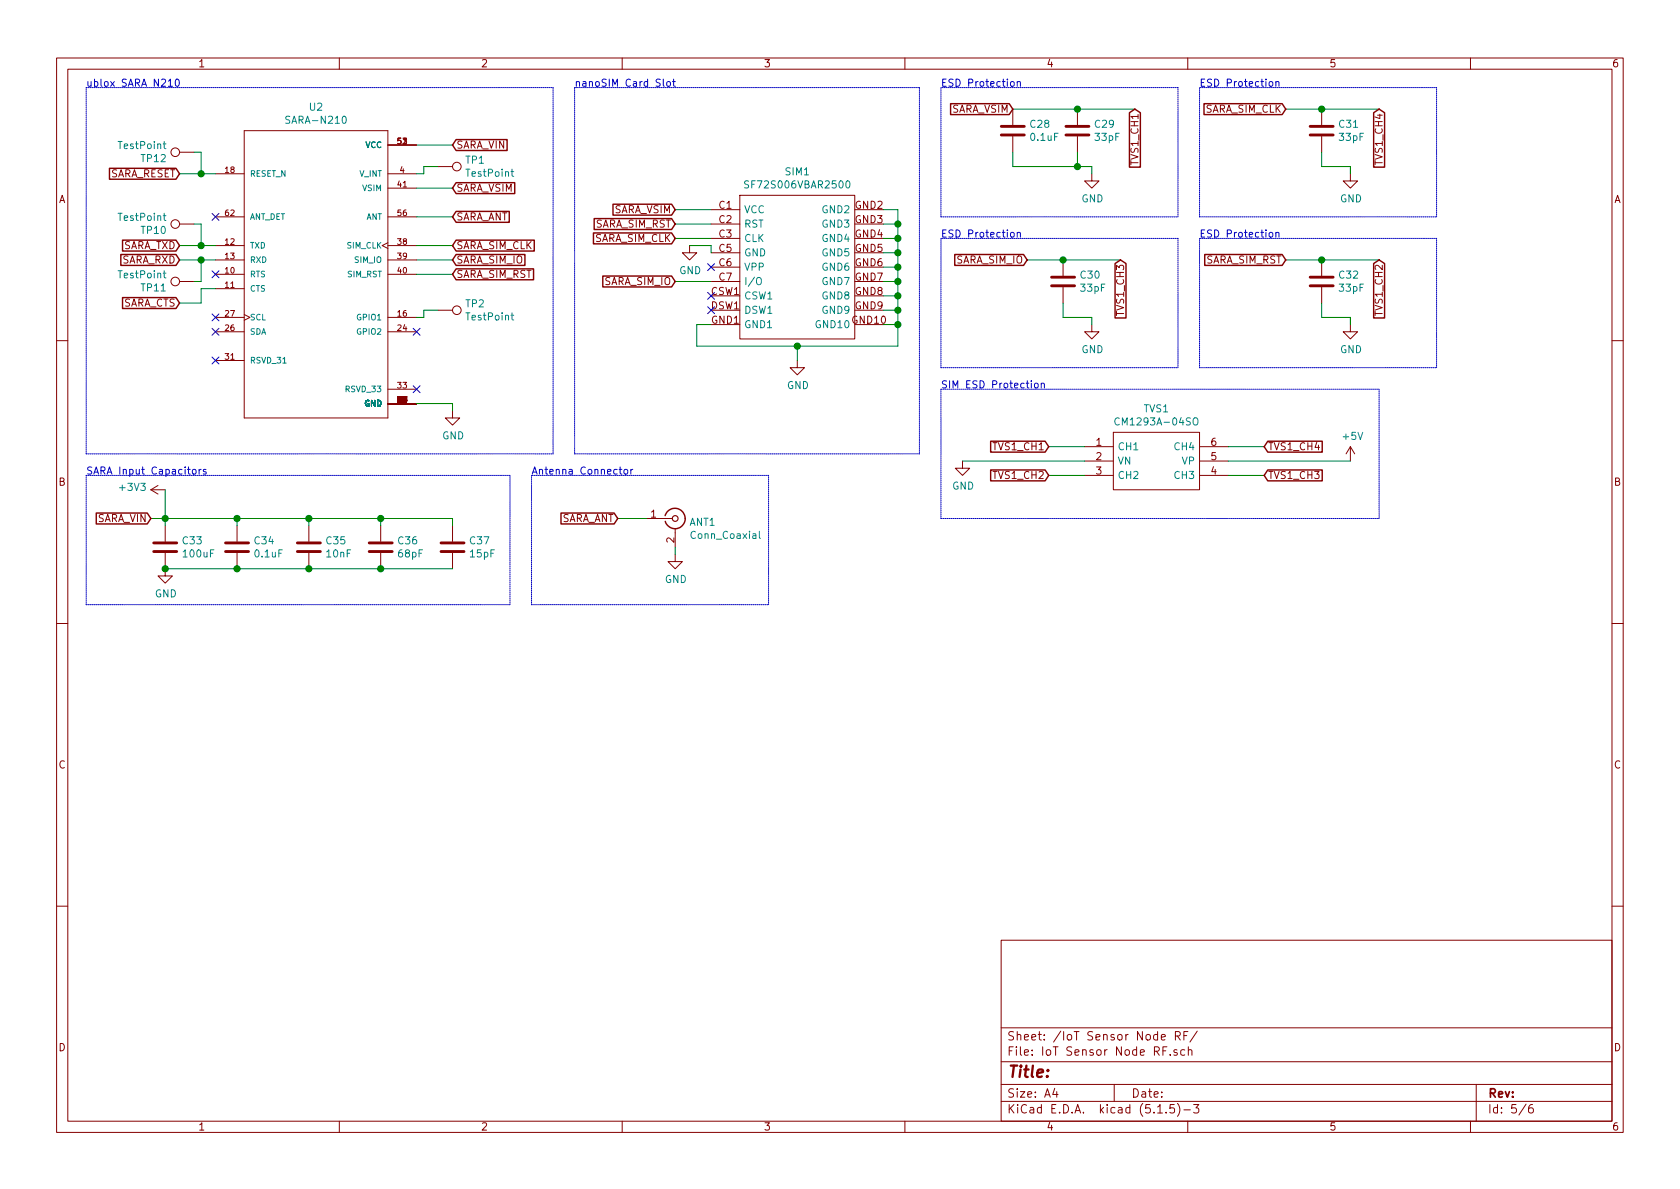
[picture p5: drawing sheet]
EESchema Schematic File Version 4
EELAYER 30 0
EELAYER END
$Descr A4 11693 8268
encoding utf-8
Sheet 5 6
Title ""
Date ""
Rev ""
Comp ""
Comment1 ""
Comment2 ""
Comment3 ""
Comment4 ""
$EndDescr
$Comp
L Sara-N210:SARA-N210 U2
U 1 1
P 2200 1900
F 0 "U2" H 2200 3065 50  0000 C CNN
F 1 "SARA-N210" H 2200 2974 50  0000 C CNN
F 2 "Personal:SARA-N210" H 2200 1900 50  0001 L BNN
F 3 "R15" H 2200 1900 50  0001 L BNN
F 4 "U-Blox America Inc" H 2200 1900 50  0001 L BNN "Field4"
	1    2200 1900
	1    0    0    -1  
$EndComp
$Comp
L power:GND #PWR0162
U 1 1
P 3150 2850
F 0 "#PWR0162" H 3150 2600 50  0001 C CNN
F 1 "GND" H 3155 2677 50  0000 C CNN
F 2 "" H 3150 2850 50  0001 C CNN
F 3 "" H 3150 2850 50  0001 C CNN
	1    3150 2850
	1    0    0    -1  
$EndComp
Wire Wire Line
	2900 2800 3150 2800
Wire Wire Line
	3150 2800 3150 2850
Wire Wire Line
	3150 1000 2900 1000
Wire Wire Line
	6150 1450 6250 1450
Wire Wire Line
	6250 1450 6250 1550
Wire Wire Line
	6250 2250 6150 2250
Wire Wire Line
	6150 2150 6250 2150
Connection ~ 6250 2150
Wire Wire Line
	6150 2050 6250 2050
Connection ~ 6250 2050
Wire Wire Line
	6250 2050 6250 2150
Wire Wire Line
	6150 1950 6250 1950
Connection ~ 6250 1950
Wire Wire Line
	6250 1950 6250 2050
Wire Wire Line
	6150 1850 6250 1850
Connection ~ 6250 1850
Wire Wire Line
	6250 1850 6250 1950
Wire Wire Line
	6150 1750 6250 1750
Connection ~ 6250 1750
Wire Wire Line
	6250 1750 6250 1850
Wire Wire Line
	6150 1650 6250 1650
Connection ~ 6250 1650
Wire Wire Line
	6250 1650 6250 1750
Wire Wire Line
	6150 1550 6250 1550
Connection ~ 6250 1550
Wire Wire Line
	6250 1550 6250 1650
Wire Wire Line
	6250 2150 6250 2250
Connection ~ 6250 2250
Wire Wire Line
	6250 2250 6250 2400
Wire Wire Line
	4950 2250 4850 2250
Wire Wire Line
	4850 2250 4850 2400
Wire Wire Line
	5550 2400 5550 2500
Wire Wire Line
	4850 2400 5550 2400
Connection ~ 5550 2400
Wire Wire Line
	5550 2400 6250 2400
Text GLabel 3150 1300 2    50   Input ~ 0
SARA_VSIM
Wire Wire Line
	3150 1300 2900 1300
Text GLabel 3150 1700 2    50   Input ~ 0
SARA_SIM_CLK
Wire Wire Line
	3150 1700 2900 1700
Text GLabel 3150 1800 2    50   Input ~ 0
SARA_SIM_IO
Wire Wire Line
	3150 1800 2900 1800
Text GLabel 3150 1900 2    50   Input ~ 0
SARA_SIM_RST
Wire Wire Line
	3150 1900 2900 1900
Text GLabel 4700 1450 0    50   Input ~ 0
SARA_VSIM
Wire Wire Line
	4700 1450 4950 1450
Text GLabel 4700 1650 0    50   Input ~ 0
SARA_SIM_CLK
Wire Wire Line
	4700 1650 4950 1650
Text GLabel 4700 1950 0    50   Input ~ 0
SARA_SIM_IO
Wire Wire Line
	4700 1950 4950 1950
Text GLabel 4700 1550 0    50   Input ~ 0
SARA_SIM_RST
Wire Wire Line
	4700 1550 4950 1550
NoConn ~ 4950 1850
$Comp
L power:GND #PWR0178
U 1 1
P 4800 1700
F 0 "#PWR0178" H 4800 1450 50  0001 C CNN
F 1 "GND" H 4805 1527 50  0000 C CNN
F 2 "" H 4800 1700 50  0001 C CNN
F 3 "" H 4800 1700 50  0001 C CNN
	1    4800 1700
	1    0    0    -1  
$EndComp
Wire Wire Line
	4800 1700 4950 1700
Wire Wire Line
	4950 1700 4950 1750
$Comp
L power:GND #PWR0179
U 1 1
P 5550 2500
F 0 "#PWR0179" H 5550 2250 50  0001 C CNN
F 1 "GND" H 5555 2327 50  0000 C CNN
F 2 "" H 5550 2500 50  0001 C CNN
F 3 "" H 5550 2500 50  0001 C CNN
	1    5550 2500
	1    0    0    -1  
$EndComp
$Comp
L Device:C C?
U 1 1
P 7500 900
AR Path="/5F229FBC" Ref="C?"  Part="1" 
AR Path="/5E73F305/5F229FBC" Ref="C?"  Part="1" 
AR Path="/5EBD40DB/5F229FBC" Ref="C29"  Part="1" 
F 0 "C29" H 7615 946 50  0000 L CNN
F 1 "33pF" H 7615 855 50  0000 L CNN
F 2 "Capacitor_SMD:C_0805_2012Metric" H 7538 750 50  0001 C CNN
F 3 "~" H 7500 900 50  0001 C CNN
	1    7500 900 
	1    0    0    -1  
$EndComp
Text GLabel 7050 750  0    50   Input ~ 0
SARA_VSIM
Text GLabel 8950 750  0    50   Input ~ 0
SARA_SIM_CLK
Text GLabel 7150 1800 0    50   Input ~ 0
SARA_SIM_IO
Text GLabel 8950 1800 0    50   Input ~ 0
SARA_SIM_RST
Wire Wire Line
	7050 1050 7050 1150
Wire Wire Line
	7600 1150 7600 1200
$Comp
L power:GND #PWR0180
U 1 1
P 7600 1200
F 0 "#PWR0180" H 7600 950 50  0001 C CNN
F 1 "GND" H 7605 1027 50  0000 C CNN
F 2 "" H 7600 1200 50  0001 C CNN
F 3 "" H 7600 1200 50  0001 C CNN
	1    7600 1200
	1    0    0    -1  
$EndComp
Wire Notes Line
	3850 600  3850 3150
Wire Notes Line
	600  3150 600  600 
Wire Notes Line
	4000 600  4000 3150
Wire Notes Line
	4000 3150 6400 3150
Wire Notes Line
	6400 600  4000 600 
Wire Notes Line
	6400 600  6400 3150
Wire Notes Line
	6550 600  6550 1500
Wire Notes Line
	6550 1500 8200 1500
Wire Notes Line
	8200 1500 8200 600 
Wire Notes Line
	8200 600  6550 600 
$Comp
L Device:C C?
U 1 1
P 7400 1950
AR Path="/5F24B093" Ref="C?"  Part="1" 
AR Path="/5E73F305/5F24B093" Ref="C?"  Part="1" 
AR Path="/5EBD40DB/5F24B093" Ref="C30"  Part="1" 
F 0 "C30" H 7515 1996 50  0000 L CNN
F 1 "33pF" H 7515 1905 50  0000 L CNN
F 2 "Capacitor_SMD:C_0805_2012Metric" H 7438 1800 50  0001 C CNN
F 3 "~" H 7400 1950 50  0001 C CNN
	1    7400 1950
	1    0    0    -1  
$EndComp
Wire Wire Line
	7150 1800 7400 1800
Wire Wire Line
	7400 1800 7800 1800
Connection ~ 7400 1800
Wire Wire Line
	7400 2100 7400 2200
Wire Wire Line
	7400 2200 7600 2200
Wire Wire Line
	7600 2200 7600 2250
$Comp
L power:GND #PWR0181
U 1 1
P 7600 2250
F 0 "#PWR0181" H 7600 2000 50  0001 C CNN
F 1 "GND" H 7605 2077 50  0000 C CNN
F 2 "" H 7600 2250 50  0001 C CNN
F 3 "" H 7600 2250 50  0001 C CNN
	1    7600 2250
	1    0    0    -1  
$EndComp
Wire Notes Line
	6550 1650 6550 2550
Wire Notes Line
	6550 2550 8200 2550
Wire Notes Line
	8200 2550 8200 1650
Wire Notes Line
	8200 1650 6550 1650
$Comp
L Device:C C?
U 1 1
P 7050 900
AR Path="/5F250893" Ref="C?"  Part="1" 
AR Path="/5E73F305/5F250893" Ref="C?"  Part="1" 
AR Path="/5EBD40DB/5F250893" Ref="C28"  Part="1" 
F 0 "C28" H 7165 946 50  0000 L CNN
F 1 "0.1uF" H 7165 855 50  0000 L CNN
F 2 "Capacitor_SMD:C_0805_2012Metric" H 7088 750 50  0001 C CNN
F 3 "~" H 7050 900 50  0001 C CNN
	1    7050 900 
	1    0    0    -1  
$EndComp
Connection ~ 7500 750 
Wire Wire Line
	7050 750  7500 750 
Wire Wire Line
	7500 750  7900 750 
Wire Wire Line
	7500 1050 7500 1150
Connection ~ 7500 1150
Wire Wire Line
	7500 1150 7600 1150
Wire Wire Line
	7050 1150 7500 1150
$Comp
L Device:C C?
U 1 1
P 9200 900
AR Path="/5F25A616" Ref="C?"  Part="1" 
AR Path="/5E73F305/5F25A616" Ref="C?"  Part="1" 
AR Path="/5EBD40DB/5F25A616" Ref="C31"  Part="1" 
F 0 "C31" H 9315 946 50  0000 L CNN
F 1 "33pF" H 9315 855 50  0000 L CNN
F 2 "Capacitor_SMD:C_0805_2012Metric" H 9238 750 50  0001 C CNN
F 3 "~" H 9200 900 50  0001 C CNN
	1    9200 900 
	1    0    0    -1  
$EndComp
Wire Wire Line
	8950 750  9200 750 
Wire Wire Line
	9200 750  9600 750 
Connection ~ 9200 750 
Wire Wire Line
	9200 1050 9200 1150
Wire Wire Line
	9200 1150 9400 1150
Wire Wire Line
	9400 1150 9400 1200
$Comp
L power:GND #PWR0182
U 1 1
P 9400 1200
F 0 "#PWR0182" H 9400 950 50  0001 C CNN
F 1 "GND" H 9405 1027 50  0000 C CNN
F 2 "" H 9400 1200 50  0001 C CNN
F 3 "" H 9400 1200 50  0001 C CNN
	1    9400 1200
	1    0    0    -1  
$EndComp
Wire Notes Line
	8350 600  8350 1500
Wire Notes Line
	8350 1500 10000 1500
Wire Notes Line
	10000 1500 10000 600 
Wire Notes Line
	10000 600  8350 600 
Wire Wire Line
	8950 1800 9200 1800
Wire Wire Line
	9200 1800 9600 1800
Connection ~ 9200 1800
Wire Wire Line
	9200 2100 9200 2200
Wire Wire Line
	9200 2200 9400 2200
Wire Wire Line
	9400 2200 9400 2250
$Comp
L power:GND #PWR0183
U 1 1
P 9400 2250
F 0 "#PWR0183" H 9400 2000 50  0001 C CNN
F 1 "GND" H 9405 2077 50  0000 C CNN
F 2 "" H 9400 2250 50  0001 C CNN
F 3 "" H 9400 2250 50  0001 C CNN
	1    9400 2250
	1    0    0    -1  
$EndComp
Wire Notes Line
	8350 1650 8350 2550
Wire Notes Line
	8350 2550 10000 2550
Wire Notes Line
	10000 2550 10000 1650
Wire Notes Line
	10000 1650 8350 1650
$Comp
L Device:C C?
U 1 1
P 9200 1950
AR Path="/5F25DAE4" Ref="C?"  Part="1" 
AR Path="/5E73F305/5F25DAE4" Ref="C?"  Part="1" 
AR Path="/5EBD40DB/5F25DAE4" Ref="C32"  Part="1" 
F 0 "C32" H 9315 1996 50  0000 L CNN
F 1 "33pF" H 9315 1905 50  0000 L CNN
F 2 "Capacitor_SMD:C_0805_2012Metric" H 9238 1800 50  0001 C CNN
F 3 "~" H 9200 1950 50  0001 C CNN
	1    9200 1950
	1    0    0    -1  
$EndComp
$Comp
L SamacSys:SF72S006VBAR2500 SIM1
U 1 1
P 4950 1450
F 0 "SIM1" H 5550 1715 50  0000 C CNN
F 1 "SF72S006VBAR2500" H 5550 1624 50  0000 C CNN
F 2 "SamacSys:SF72S006VBAR2500" H 6000 1550 50  0001 L CNN
F 3 "https://componentsearchengine.com/Datasheets/1/SF72S006VBAR2500.pdf" H 6000 1450 50  0001 L CNN
F 4 "Memory Card Connectors PSH-PSH NANO SIM CRD 1.25 x 11.2 x14.35mm" H 6000 1350 50  0001 L CNN "Description"
F 5 "1.25" H 6000 1250 50  0001 L CNN "Height"
F 6 "656-SF72S006VBAR2500" H 6000 1150 50  0001 L CNN "Mouser Part Number"
F 7 "https://www.mouser.co.uk/ProductDetail/JAE-Electronics/SF72S006VBAR2500?qs=zwT864VV%2FINpxlkc4yTPCw%3D%3D" H 6000 1050 50  0001 L CNN "Mouser Price/Stock"
F 8 "JAE Electronics" H 6000 950 50  0001 L CNN "Manufacturer_Name"
F 9 "SF72S006VBAR2500" H 6000 850 50  0001 L CNN "Manufacturer_Part_Number"
	1    4950 1450
	1    0    0    -1  
$EndComp
$Comp
L SamacSys:CM1293A-04SO TVS1
U 1 1
P 7550 3100
F 0 "TVS1" H 8050 3365 50  0000 C CNN
F 1 "CM1293A-04SO" H 8050 3274 50  0000 C CNN
F 2 "SamacSys:SOP95P275X110-6N" H 8400 3200 50  0001 L CNN
F 3 "https://www.onsemi.com/pub/Collateral/CM1293A-04SO-D.PDF" H 8400 3100 50  0001 L CNN
F 4 "ON Semiconductor CM1293A-04SO, 13-Element Uni-Directional ESD Protection Array, 0.22W, 6-Pin SC-74" H 8400 3000 50  0001 L CNN "Description"
F 5 "1.1" H 8400 2900 50  0001 L CNN "Height"
F 6 "748-CM1293A-04SO" H 8400 2800 50  0001 L CNN "Mouser Part Number"
F 7 "https://www.mouser.co.uk/ProductDetail/ON-Semiconductor/CM1293A-04SO?qs=LMMkZCEv%2Ff0mlcOKTEwKBg%3D%3D" H 8400 2700 50  0001 L CNN "Mouser Price/Stock"
F 8 "ON Semiconductor" H 8400 2600 50  0001 L CNN "Manufacturer_Name"
F 9 "CM1293A-04SO" H 8400 2500 50  0001 L CNN "Manufacturer_Part_Number"
	1    7550 3100
	1    0    0    -1  
$EndComp
Text GLabel 7900 750  3    50   Input ~ 0
TVS1_CH1
Text GLabel 9600 1800 3    50   Input ~ 0
TVS1_CH2
Text GLabel 7800 1800 3    50   Input ~ 0
TVS1_CH3
Text GLabel 9600 750  3    50   Input ~ 0
TVS1_CH4
Text GLabel 7300 3100 0    50   Input ~ 0
TVS1_CH1
Wire Notes Line
	6550 2700 6550 3600
Wire Wire Line
	7300 3100 7550 3100
Text GLabel 7300 3300 0    50   Input ~ 0
TVS1_CH2
Wire Wire Line
	7300 3300 7550 3300
Text GLabel 8800 3300 2    50   Input ~ 0
TVS1_CH3
Wire Wire Line
	8800 3300 8550 3300
Text GLabel 8800 3100 2    50   Input ~ 0
TVS1_CH4
Wire Wire Line
	8800 3100 8550 3100
$Comp
L power:GND #PWR0184
U 1 1
P 6700 3200
F 0 "#PWR0184" H 6700 2950 50  0001 C CNN
F 1 "GND" H 6705 3027 50  0000 C CNN
F 2 "" H 6700 3200 50  0001 C CNN
F 3 "" H 6700 3200 50  0001 C CNN
	1    6700 3200
	1    0    0    -1  
$EndComp
Wire Wire Line
	6700 3200 7550 3200
Wire Wire Line
	9400 3200 8550 3200
$Comp
L power:+5V #PWR0185
U 1 1
P 9400 3200
F 0 "#PWR0185" H 9400 3050 50  0001 C CNN
F 1 "+5V" H 9415 3373 50  0000 C CNN
F 2 "" H 9400 3200 50  0001 C CNN
F 3 "" H 9400 3200 50  0001 C CNN
	1    9400 3200
	1    0    0    -1  
$EndComp
Wire Notes Line
	9600 3600 9600 2700
Wire Notes Line
	6550 2700 9600 2700
Wire Notes Line
	6550 3600 9600 3600
Wire Notes Line
	600  600  3850 600 
Wire Notes Line
	600  3150 3850 3150
NoConn ~ 1500 2200
NoConn ~ 1500 2300
NoConn ~ 2900 2300
NoConn ~ 1500 2500
NoConn ~ 2900 2700
NoConn ~ 1500 1900
$Comp
L Connector:TestPoint TP1
U 1 1
P 3050 1150
F 0 "TP1" V 3004 1338 50  0000 L CNN
F 1 "TestPoint" V 3095 1338 50  0000 L CNN
F 2 "TestPoint:TestPoint_Pad_D1.0mm" H 3250 1150 50  0001 C CNN
F 3 "~" H 3250 1150 50  0001 C CNN
	1    3050 1150
	0    1    1    0   
$EndComp
Wire Wire Line
	2900 1200 2950 1200
Wire Wire Line
	2950 1200 2950 1150
Wire Wire Line
	2950 1150 3050 1150
$Comp
L Connector:TestPoint TP2
U 1 1
P 3050 2150
F 0 "TP2" V 3004 2338 50  0000 L CNN
F 1 "TestPoint" V 3095 2338 50  0000 L CNN
F 2 "TestPoint:TestPoint_Pad_D1.0mm" H 3250 2150 50  0001 C CNN
F 3 "~" H 3250 2150 50  0001 C CNN
	1    3050 2150
	0    1    1    0   
$EndComp
Wire Wire Line
	2900 2200 2950 2200
Wire Wire Line
	2950 2200 2950 2150
Wire Wire Line
	2950 2150 3050 2150
Text GLabel 1250 1700 0    50   Input ~ 0
SARA_TXD
Text GLabel 1250 1800 0    50   Input ~ 0
SARA_RXD
Wire Wire Line
	1500 1800 1400 1800
Text GLabel 1250 2100 0    50   Input ~ 0
SARA_CTS
Text GLabel 1250 1200 0    50   Input ~ 0
SARA_RESET
Wire Wire Line
	1500 1200 1400 1200
Text GLabel 3150 1000 2    50   Input ~ 0
SARA_VIN
$Comp
L power:+3V3 #PWR?
U 1 1
P 1150 3400
AR Path="/5E73F305/5F4950E7" Ref="#PWR?"  Part="1" 
AR Path="/5EBD40DB/5F4950E7" Ref="#PWR0163"  Part="1" 
F 0 "#PWR0163" H 1150 3250 50  0001 C CNN
F 1 "+3V3" V 1165 3528 50  0000 L CNN
F 2 "" H 1150 3400 50  0001 C CNN
F 3 "" H 1150 3400 50  0001 C CNN
	1    1150 3400
	0    -1   -1   0   
$EndComp
$Comp
L power:GND #PWR?
U 1 1
P 1150 3950
AR Path="/5E73F305/5F4950ED" Ref="#PWR?"  Part="1" 
AR Path="/5EBD40DB/5F4950ED" Ref="#PWR0186"  Part="1" 
F 0 "#PWR0186" H 1150 3700 50  0001 C CNN
F 1 "GND" H 1155 3777 50  0000 C CNN
F 2 "" H 1150 3950 50  0001 C CNN
F 3 "" H 1150 3950 50  0001 C CNN
	1    1150 3950
	1    0    0    -1  
$EndComp
Text GLabel 1050 3600 0    50   Input ~ 0
SARA_VIN
Wire Wire Line
	1150 3400 1150 3600
Wire Wire Line
	1150 3650 1150 3600
Connection ~ 1150 3600
Wire Wire Line
	1050 3600 1150 3600
$Comp
L Device:C C?
U 1 1
P 1150 3800
AR Path="/5F4950F8" Ref="C?"  Part="1" 
AR Path="/5E73F305/5F4950F8" Ref="C?"  Part="1" 
AR Path="/5EBD40DB/5F4950F8" Ref="C33"  Part="1" 
F 0 "C33" H 1265 3846 50  0000 L CNN
F 1 "100uF" H 1265 3755 50  0000 L CNN
F 2 "SamacSys:CAPPM3528X210N" H 1188 3650 50  0001 C CNN
F 3 "~" H 1150 3800 50  0001 C CNN
	1    1150 3800
	1    0    0    -1  
$EndComp
Wire Notes Line
	600  4200 600  3300
$Comp
L Device:C C?
U 1 1
P 1650 3800
AR Path="/5F49C3DE" Ref="C?"  Part="1" 
AR Path="/5E73F305/5F49C3DE" Ref="C?"  Part="1" 
AR Path="/5EBD40DB/5F49C3DE" Ref="C34"  Part="1" 
F 0 "C34" H 1765 3846 50  0000 L CNN
F 1 "0.1uF" H 1765 3755 50  0000 L CNN
F 2 "Capacitor_SMD:C_0805_2012Metric" H 1688 3650 50  0001 C CNN
F 3 "~" H 1650 3800 50  0001 C CNN
	1    1650 3800
	1    0    0    -1  
$EndComp
$Comp
L Device:C C?
U 1 1
P 2150 3800
AR Path="/5F49E918" Ref="C?"  Part="1" 
AR Path="/5E73F305/5F49E918" Ref="C?"  Part="1" 
AR Path="/5EBD40DB/5F49E918" Ref="C35"  Part="1" 
F 0 "C35" H 2265 3846 50  0000 L CNN
F 1 "10nF" H 2265 3755 50  0000 L CNN
F 2 "Capacitor_SMD:C_0805_2012Metric" H 2188 3650 50  0001 C CNN
F 3 "~" H 2150 3800 50  0001 C CNN
	1    2150 3800
	1    0    0    -1  
$EndComp
$Comp
L Device:C C?
U 1 1
P 2650 3800
AR Path="/5F4A0D52" Ref="C?"  Part="1" 
AR Path="/5E73F305/5F4A0D52" Ref="C?"  Part="1" 
AR Path="/5EBD40DB/5F4A0D52" Ref="C36"  Part="1" 
F 0 "C36" H 2765 3846 50  0000 L CNN
F 1 "68pF" H 2765 3755 50  0000 L CNN
F 2 "Capacitor_SMD:C_0805_2012Metric" H 2688 3650 50  0001 C CNN
F 3 "~" H 2650 3800 50  0001 C CNN
	1    2650 3800
	1    0    0    -1  
$EndComp
$Comp
L Device:C C?
U 1 1
P 3150 3800
AR Path="/5F4A524B" Ref="C?"  Part="1" 
AR Path="/5E73F305/5F4A524B" Ref="C?"  Part="1" 
AR Path="/5EBD40DB/5F4A524B" Ref="C37"  Part="1" 
F 0 "C37" H 3265 3846 50  0000 L CNN
F 1 "15pF" H 3265 3755 50  0000 L CNN
F 2 "Capacitor_SMD:C_0805_2012Metric" H 3188 3650 50  0001 C CNN
F 3 "~" H 3150 3800 50  0001 C CNN
	1    3150 3800
	1    0    0    -1  
$EndComp
Wire Notes Line
	600  3300 3550 3300
Wire Notes Line
	3550 3300 3550 4200
Wire Notes Line
	600  4200 3550 4200
Wire Wire Line
	1150 3950 1650 3950
Connection ~ 1150 3950
Connection ~ 1650 3950
Wire Wire Line
	1650 3950 2150 3950
Connection ~ 2150 3950
Wire Wire Line
	2150 3950 2650 3950
Connection ~ 2650 3950
Wire Wire Line
	2650 3950 3150 3950
Wire Wire Line
	1150 3600 1650 3600
Wire Wire Line
	3150 3600 3150 3650
Wire Wire Line
	2650 3650 2650 3600
Connection ~ 2650 3600
Wire Wire Line
	2650 3600 3150 3600
Wire Wire Line
	2150 3650 2150 3600
Connection ~ 2150 3600
Wire Wire Line
	2150 3600 2650 3600
Wire Wire Line
	1650 3650 1650 3600
Connection ~ 1650 3600
Wire Wire Line
	1650 3600 2150 3600
$Comp
L Connector:TestPoint TP10
U 1 1
P 1350 1550
F 0 "TP10" V 1304 1738 50  0000 L CNN
F 1 "TestPoint" V 1395 1738 50  0000 L CNN
F 2 "TestPoint:TestPoint_Pad_D1.0mm" H 1550 1550 50  0001 C CNN
F 3 "~" H 1550 1550 50  0001 C CNN
	1    1350 1550
	0    -1   -1   0   
$EndComp
Wire Wire Line
	1250 1700 1400 1700
$Comp
L Connector:TestPoint TP11
U 1 1
P 1350 1950
F 0 "TP11" V 1304 2138 50  0000 L CNN
F 1 "TestPoint" V 1395 2138 50  0000 L CNN
F 2 "TestPoint:TestPoint_Pad_D1.0mm" H 1550 1950 50  0001 C CNN
F 3 "~" H 1550 1950 50  0001 C CNN
	1    1350 1950
	0    -1   -1   0   
$EndComp
Wire Wire Line
	1250 2100 1400 2100
Wire Wire Line
	1400 2100 1400 2000
Wire Wire Line
	1400 2000 1500 2000
Wire Wire Line
	1350 1950 1400 1950
Wire Wire Line
	1400 1950 1400 1800
Connection ~ 1400 1800
Wire Wire Line
	1400 1800 1250 1800
Wire Wire Line
	1350 1550 1400 1550
Wire Wire Line
	1400 1550 1400 1700
Connection ~ 1400 1700
Wire Wire Line
	1400 1700 1500 1700
$Comp
L Connector:TestPoint TP12
U 1 1
P 1350 1050
F 0 "TP12" V 1304 1238 50  0000 L CNN
F 1 "TestPoint" V 1395 1238 50  0000 L CNN
F 2 "TestPoint:TestPoint_Pad_D1.0mm" H 1550 1050 50  0001 C CNN
F 3 "~" H 1550 1050 50  0001 C CNN
	1    1350 1050
	0    -1   -1   0   
$EndComp
Wire Wire Line
	1350 1050 1400 1050
Wire Wire Line
	1400 1050 1400 1200
Connection ~ 1400 1200
Wire Wire Line
	1400 1200 1250 1200
NoConn ~ 1500 1500
Text GLabel 3150 1500 2    50   Input ~ 0
SARA_ANT
Wire Wire Line
	3150 1500 2900 1500
$Comp
L Connector:Conn_Coaxial ANT1
U 1 1
P 4700 3600
F 0 "ANT1" H 4800 3575 50  0000 L CNN
F 1 "Conn_Coaxial" H 4800 3484 50  0000 L CNN
F 2 "Connector_Coaxial:SMA_Amphenol_132289_EdgeMount" H 4700 3600 50  0001 C CNN
F 3 " ~" H 4700 3600 50  0001 C CNN
	1    4700 3600
	1    0    0    -1  
$EndComp
Text GLabel 4300 3600 0    50   Input ~ 0
SARA_ANT
Wire Notes Line
	3700 3300 3700 4200
Wire Notes Line
	3700 4200 5350 4200
Wire Notes Line
	5350 4200 5350 3300
Wire Notes Line
	5350 3300 3700 3300
Wire Wire Line
	4700 3800 4700 3850
$Comp
L power:GND #PWR0187
U 1 1
P 4700 3850
F 0 "#PWR0187" H 4700 3600 50  0001 C CNN
F 1 "GND" H 4705 3677 50  0000 C CNN
F 2 "" H 4700 3850 50  0001 C CNN
F 3 "" H 4700 3850 50  0001 C CNN
	1    4700 3850
	1    0    0    -1  
$EndComp
Wire Wire Line
	4300 3600 4500 3600
Text Notes 600  600  0    50   ~ 0
ublox SARA N210
Text Notes 4000 600  0    50   ~ 0
nanoSIM Card Slot
Text Notes 6550 600  0    50   ~ 0
ESD Protection
Text Notes 8350 600  0    50   ~ 0
ESD Protection
Text Notes 8350 1650 0    50   ~ 0
ESD Protection
Text Notes 6550 1650 0    50   ~ 0
ESD Protection
Text Notes 6550 2700 0    50   ~ 0
SIM ESD Protection
Text Notes 600  3300 0    50   ~ 0
SARA Input Capacitors
Text Notes 3700 3300 0    50   ~ 0
Antenna Connector
NoConn ~ 4950 2050
NoConn ~ 4950 2150
$EndSCHEMATC
